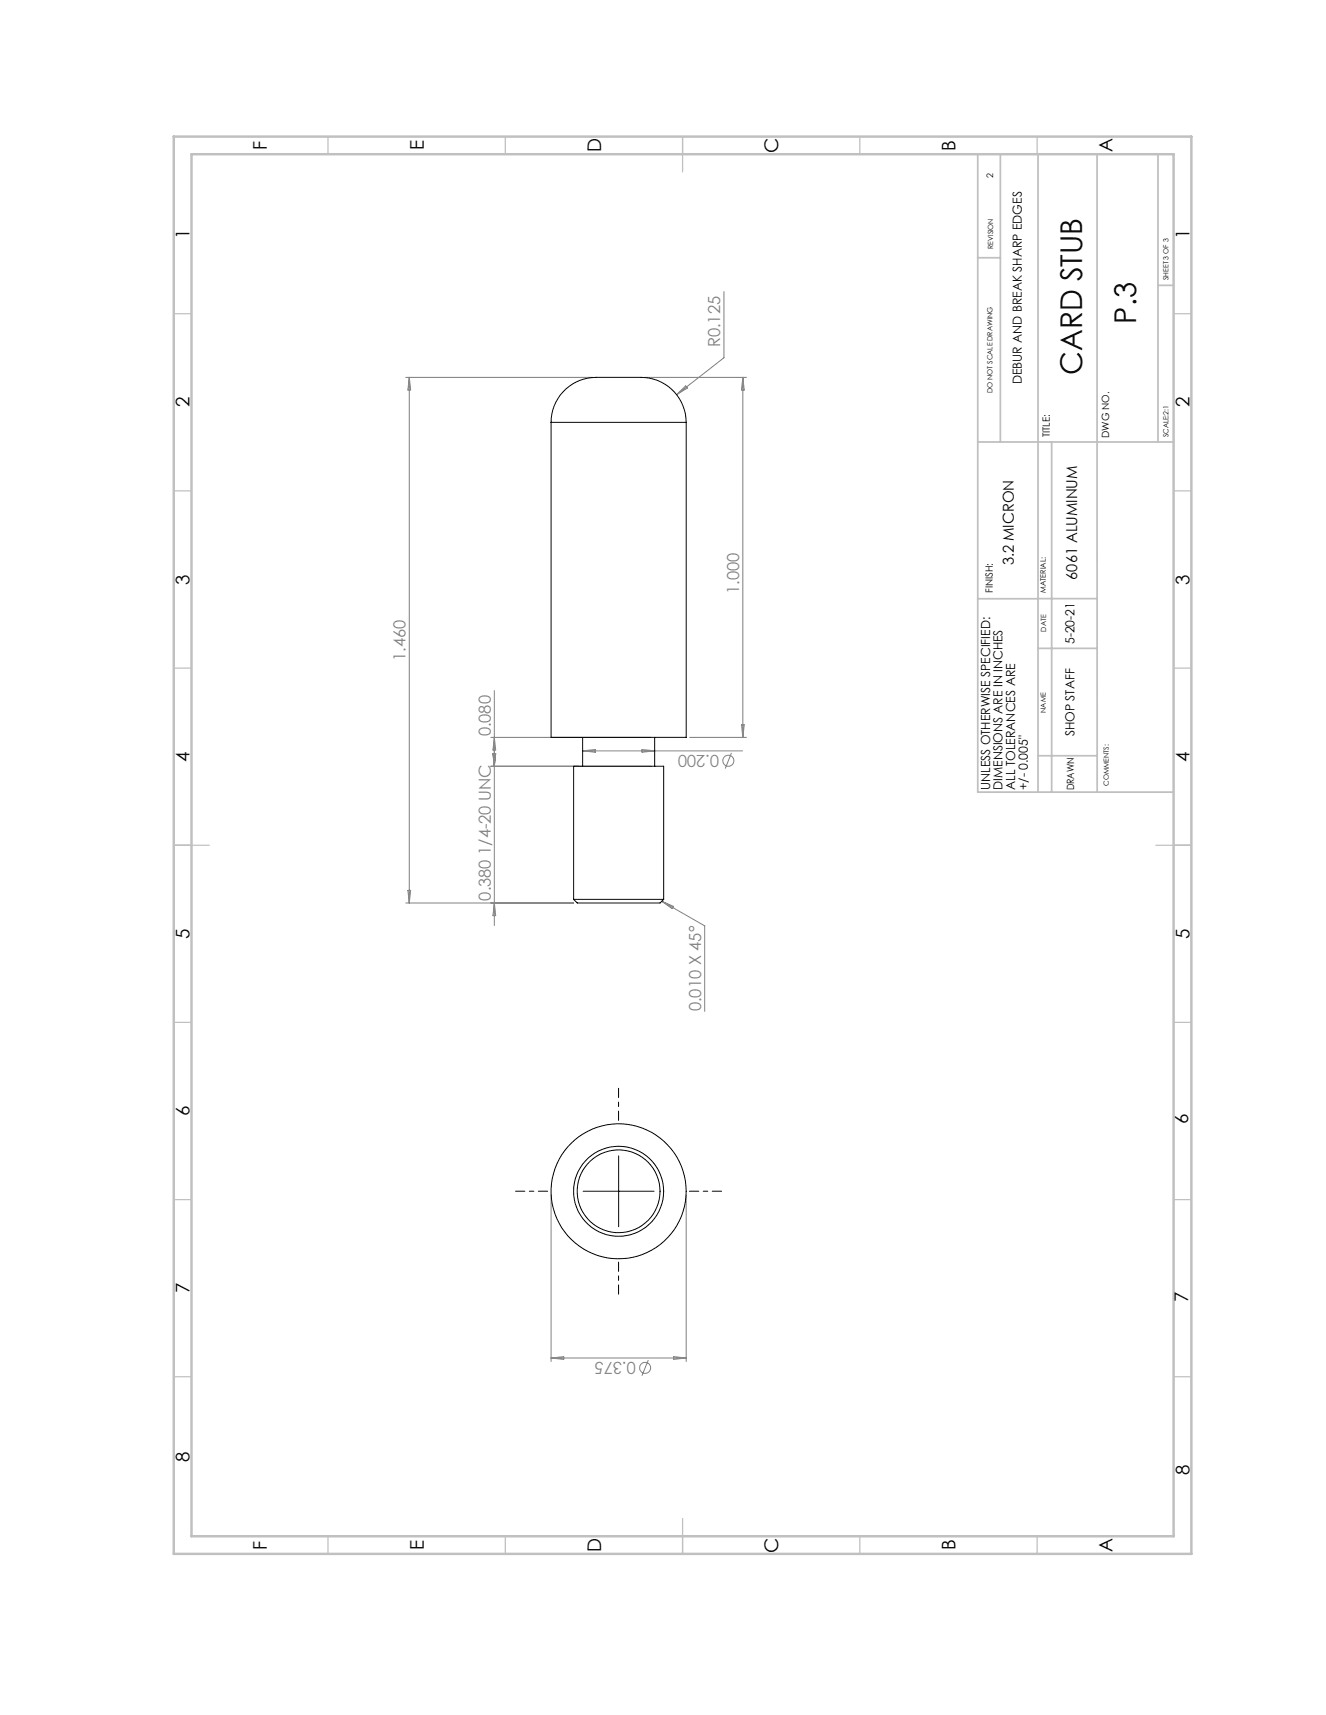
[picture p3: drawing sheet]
<svg xmlns="http://www.w3.org/2000/svg" width="216mm" height="279mm" viewBox="0 0 216 279" stroke-linecap="round" stroke-linejoin="round" font-family="sans-serif">
<g fill="none" stroke="#808080" stroke-width=".16">
<path d="M117.9 47.5v10.8l-7.7 6M66.1 61.5h30.4M66.6 61.5v85.6M66.6 61.5l.3 2h-.5zM105 61.5h16.5M110.2 64.3l1.4-1.4 .3 .3zM121 61.5l.2 2h-.5zM121 61.5v58.6M80.5 112.5v38.3M120.7 118.1h.5l-.2 2zM79.9 124.8h26.1M79.9 120.1h26.1"/>
<path d="M80.3 122.8h.4l-.2 2zM80.5 120.1l.2 2.1h-.4zM94.9 122.3h26M94.9 122.3l2-.2v.5zM104.5 122.1l2.1 .2-2.1 .3zM112.3 120.1h9.2M119.1 122.7l-1 2.5M66.1 147.1h27.3M66.4 145.1h.5l-.3 2zM80.5 147.1l.2 2.1h-.4zM107.8 146.8l1.8 .9-.2 .3zM107.8 146.8l6.9 4v14"/>
<path d="M89.7 194.7v27.1M111.7 194.7v27.1M89.7 221.2h22M89.7 221.2l2.1-.2v.5zM105.6 221.6l-1.1 2.5M109.7 221l2 .2-2 .3z"/>
<circle cx="118.6" cy="123.9" r=".9"/>
<circle cx="105" cy="222.8" r=".9"/>
</g>
<path d="M89.2 194.1h-5.3M100.7 182.5v-5.2M112.3 194.1h5.2M100.7 205.6v5.2" fill="none" stroke="#000" stroke-width=".16" stroke-dasharray="8.8 .7 .7 .7" stroke-dashoffset="7.3"/>
<g fill="none" stroke="#000" stroke-width=".16">
<path d="M89.7 68.8a7.5 7.5 0 0 1 8.4-7.3h2.1a29.8 29.8 0 0 1 6.2 .3 7.3 7.3 0 0 1 5.3 7M89.7 68.8v51.3h22v-51.3M89.7 68.8h22M94.9 120.1v4.7M106.6 120.1v4.7M93.4 146.5h14.7M93.4 146.5v-21.7h14.7v21.7M93.4 146.5l.6 .6h13.5l.6-.6M94.9 194.1h11.6M100.7 188.3v11.6"/>
<circle cx="100.7" cy="194.1" r="6.7"/>
<circle cx="100.7" cy="194.1" r="7.3"/>
<circle cx="100.7" cy="194.1" r="11"/>
</g>
<g fill="none" stroke="#c0c0c0" stroke-width=".2">
<path d="M53.4 22.3v2.8M82.3 22.3v2.8M111.1 22.3v5.7M140 22.3v2.8M168.9 22.3v2.8M28.3 51.1h2.9M191.1 51.1h2.9M28.3 80h2.9M191.1 80h2.9M28.3 108.8h2.9M191.1 108.8h2.9M28.3 137.7h5.8"/>
<path d="M188.2 137.7h5.8M28.3 166.6h2.9M191.1 166.6h2.9M28.3 195.4h2.9M191.1 195.4h2.9M28.3 224.3h2.9M191.1 224.3h2.9M53.4 250.3v2.9M82.3 250.3v2.9M111.1 247.4v5.8M140 250.3v2.9M168.9 250.3v2.9"/>
</g>
<path d="M159.2 25.1v103.9h31.9M162.9 25.1v46.9M169 25.1v103.9M178.6 25.1v103.9M188.5 25.1v46.9M159.2 42h3.7M188.6 46.5h2.5M159.2 72h31.9M171.2 72v57M178.6 97.5h-19.4M169 105.6h9.6M169 123.1h9.6" fill="none" stroke="#c0c0c0" stroke-width=".29"/>
<path d="M28.3 22.3h165.7v230.9h-165.7zM31.2 25.1h159.9v225.2h-159.9z" fill="none" stroke="#c0c0c0" stroke-width=".4"/>
<g font-size="4.9">
<text x="185" y="52.7" transform="rotate(-90 185 52.7)">P.3</text>
<text x="176.2" y="61" transform="rotate(-90 176.2 61)">CARD STUB</text>
</g>
<g font-size="3.1">
<text x="43.4" y="24.4" transform="rotate(-90 43.4 24.4)">F</text>
<text x="69" y="24.5" transform="rotate(-90 69 24.5)">E</text>
<text x="97.9" y="24.8" transform="rotate(-90 97.9 24.8)">D</text>
<text x="126.7" y="24.9" transform="rotate(-90 126.7 24.9)">C</text>
<text x="155.6" y="24.6" transform="rotate(-90 155.6 24.6)">B</text>
<text x="181.1" y="24.8" transform="rotate(-90 181.1 24.8)">A</text>
<text x="30.9" y="39" transform="rotate(-90 30.9 39)">1</text>
<text x="193.7" y="39" transform="rotate(-90 193.7 39)">1</text>
<text x="30.9" y="66.4" transform="rotate(-90 30.9 66.4)">2</text>
<text x="193.7" y="66.4" transform="rotate(-90 193.7 66.4)">2</text>
<text x="30.9" y="95.2" transform="rotate(-90 30.9 95.2)">3</text>
<text x="193.7" y="95.2" transform="rotate(-90 193.7 95.2)">3</text>
<text x="30.9" y="124.1" transform="rotate(-90 30.9 124.1)">4</text>
<text x="193.7" y="124.1" transform="rotate(-90 193.7 124.1)">4</text>
<text x="30.9" y="153" transform="rotate(-90 30.9 153)">5</text>
<text x="193.7" y="153" transform="rotate(-90 193.7 153)">5</text>
<text x="30.9" y="181.8" transform="rotate(-90 30.9 181.8)">6</text>
<text x="193.5" y="183.1" transform="rotate(-90 193.5 183.1)">6</text>
<text x="30.9" y="210.7" transform="rotate(-90 30.9 210.7)">7</text>
<text x="193.5" y="212.2" transform="rotate(-90 193.5 212.2)">7</text>
<text x="30.9" y="238.1" transform="rotate(-90 30.9 238.1)">8</text>
<text x="193.7" y="240.3" transform="rotate(-90 193.7 240.3)">8</text>
<text x="43.4" y="252.4" transform="rotate(-90 43.4 252.4)">F</text>
<text x="69" y="252.5" transform="rotate(-90 69 252.5)">E</text>
<text x="97.9" y="252.8" transform="rotate(-90 97.9 252.8)">D</text>
<text x="126.7" y="252.9" transform="rotate(-90 126.7 252.9)">C</text>
<text x="155.6" y="252.6" transform="rotate(-90 155.6 252.6)">B</text>
<text x="181.1" y="252.8" transform="rotate(-90 181.1 252.8)">A</text>
</g>
<g font-size="2.7" fill="#808080">
<text x="117.3" y="56.6" transform="rotate(-90 117.3 56.6)">R0.125</text>
<text x="120.4" y="96.7" transform="rotate(-90 120.4 96.7)">1.000</text>
<text x="66" y="107.6" transform="rotate(-90 66 107.6)">1.460</text>
<text x="79.9" y="120" transform="rotate(-90 79.9 120)">0.080</text>
<text x="117.1" y="122.9" transform="rotate(-180 117.1 122.9)">0.200</text>
<text x="79.9" y="146.7" transform="rotate(-90 79.9 146.7)">0.380 1/4-20 UNC</text>
<text x="114.1" y="164.7" transform="rotate(-90 114.1 164.7)">0.010 X 45°</text>
<text x="103.5" y="221.8" transform="rotate(-180 103.5 221.8)">0.375</text>
</g>
<g font-size="2.4">
<text x="165.1" y="92.1" transform="rotate(-90 165.1 92.1)">3.2 MICRON</text>
<text x="175.4" y="94.4" transform="rotate(-90 175.4 94.4)">6061 ALUMINUM</text>
</g>
<g font-size="2">
<text x="166.4" y="62.6" transform="rotate(-90 166.4 62.6)">DEBUR AND BREAK SHARP EDGES</text>
<text x="174.9" y="104.9" transform="rotate(-90 174.9 104.9)">5-20-21</text>
<text x="174.9" y="120" transform="rotate(-90 174.9 120)">SHOP STAFF</text>
<text x="161.2" y="128.7" transform="rotate(-90 161.2 128.7)">UNLESS OTHERWISE SPECIFIED:</text>
<text x="163.3" y="128.7" transform="rotate(-90 163.3 128.7)">DIMENSIONS ARE IN INCHES</text>
<text x="165.3" y="128.7" transform="rotate(-90 165.3 128.7)">ALL TOLERANCES ARE</text>
<text x="167.3" y="128.7" transform="rotate(-90 167.3 128.7)">+/- 0.005&quot;</text>
</g>
<g font-size="1.6">
<text x="170.9" y="71.3" transform="rotate(-90 170.9 71.3)">TITLE:</text>
<text x="180.6" y="71.3" transform="rotate(-90 180.6 71.3)">DWG NO.</text>
<text x="161.6" y="96.6" transform="rotate(-90 161.6 96.6)">FINISH:</text>
<text x="174.9" y="128.8" transform="rotate(-90 174.9 128.8)">DRAWN</text>
</g>
<text font-size="1.5" x="161.7" y="29.1" transform="rotate(-90 161.7 29.1)">2</text>
<g font-size="1.2">
<text x="161.7" y="40.5" transform="rotate(-90 161.7 40.5)">REVISION</text>
<text x="190.3" y="45.6" transform="rotate(-90 190.3 45.6)">SHEET 3 OF 3</text>
<text x="161.6" y="64" transform="rotate(-90 161.6 64)">DO NOT SCALE DRAWING</text>
<text x="190.3" y="71.3" transform="rotate(-90 190.3 71.3)">SCALE:2:1</text>
<text x="170.3" y="96.6" transform="rotate(-90 170.3 96.6)">MATERIAL:</text>
<text x="170.3" y="102.9" transform="rotate(-90 170.3 102.9)">DATE</text>
<text x="170.3" y="116.1" transform="rotate(-90 170.3 116.1)">NAME</text>
<text x="180.6" y="128" transform="rotate(-90 180.6 128)">COMMENTS:</text>
</g>
</svg>
